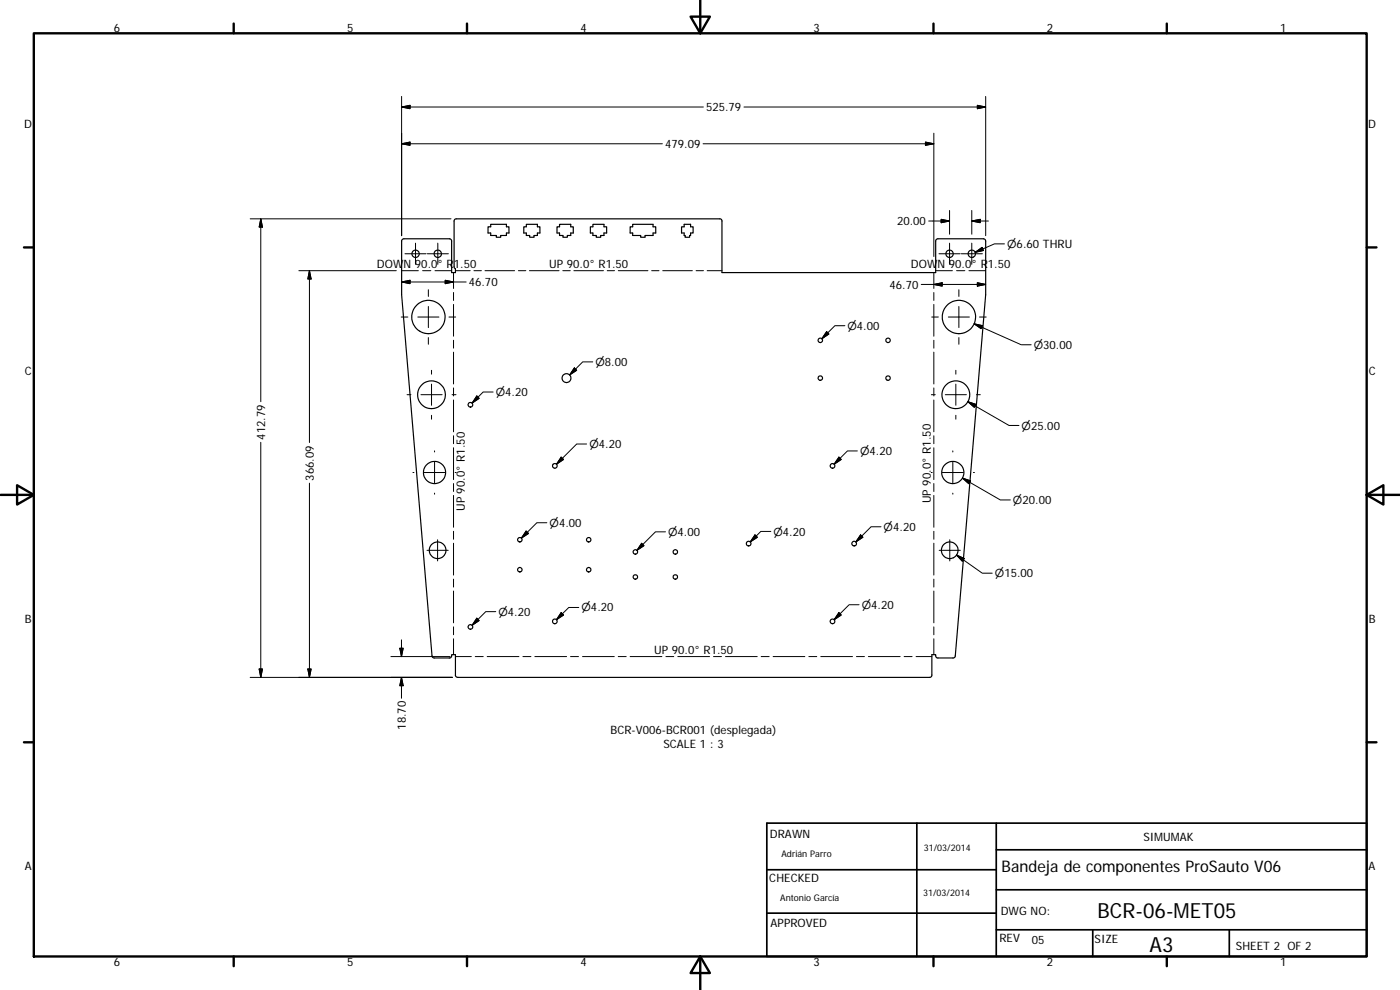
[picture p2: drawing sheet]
<svg xmlns="http://www.w3.org/2000/svg" width="420mm" height="297mm" viewBox="0 0 420 297" stroke-linecap="round" stroke-linejoin="round" font-family="sans-serif">
<g fill="none" stroke="#000" stroke-width=".36">
<path d="M120.7 71.9l.5-.3 14 .1 .3 .6v9.5h1.2v-1.2l-.4-.6v-13.7l.5-.6h79.2l.5 .1 .2 .5v15.5h64.1v-9.5l.3-.6h14.4l.3 .6v16.1l-9.2 108.8-.6 .2h-4.7l-.4-.3-.1-.7h-1.1v6.2l-.2 .4-.5 .2h-141.6l-.5-.2-.2-.3v-6.3h-1.2v.7l-.4 .3h-4.8l-.5-.2-.1-.4-9.2-108.4v-16.1zM146.5 68.1h.8v-.8h4.7v.8h.7v1.8h-.7v.8h-1.7v.5h-1.4v-.5h-1.6v-.8h-.8zM157.2 68.1h.8v-.8h3.3v.8h.7v1.8h-.7v.8h-1v.5h-1.3v-.5h-1v-.8h-.8zM167.2 68.1h.7v-.8h3.4v.8h.8v1.8h-.8v.8h-1v.5h-1.4v-.5h-1v-.8h-.7zM177.2 68.1h.7v-.8h3.4v.8h.8v1.8h-.8v.8h-1v.5h-1.4v-.5h-1v-.8h-.7zM189.1 68.1h.8v-.8h6.1v.8h.8v1.8h-.8v.8h-2.4v.5h-1.3v-.5h-2.4v-.8h-.8zM204.5 68.1h.8v-.8h2v.8h.7v1.8h-.7v.8h-.3v.5h-1.4v-.5h-.3v-.8h-.8z"/>
<circle cx="124.7" cy="76.1" r="1.1"/>
<circle cx="131.4" cy="76.1" r="1.1"/>
<circle cx="285" cy="76.1" r="1.1"/>
<circle cx="291.6" cy="76.1" r="1.1"/>
<circle cx="128.6" cy="95.1" r="5"/>
<circle cx="287.8" cy="95.1" r="5"/>
<circle cx="129.5" cy="118.4" r="4.2"/>
<circle cx="170" cy="113.5" r="1.34"/>
<circle cx="246.2" cy="113.4" r=".67"/>
<circle cx="246.2" cy="102.1" r=".67"/>
<circle cx="266.5" cy="102.1" r=".67"/>
<circle cx="266.5" cy="113.4" r=".67"/>
<circle cx="286.9" cy="118.4" r="4.2"/>
<circle cx="141.2" cy="121.5" r=".7"/>
<circle cx="166.5" cy="139.8" r=".7"/>
<circle cx="249.9" cy="139.8" r=".7"/>
<circle cx="130.4" cy="141.8" r="3.3"/>
<circle cx="286" cy="141.8" r="3.3"/>
<circle cx="131.3" cy="165.1" r="2.5"/>
<circle cx="156" cy="161.9" r=".66"/>
<circle cx="156" cy="170.9" r=".66"/>
<circle cx="176.7" cy="170.9" r=".66"/>
<circle cx="176.7" cy="161.9" r=".66"/>
<circle cx="190.7" cy="165.6" r=".66"/>
<circle cx="190.7" cy="173.1" r=".67"/>
<circle cx="202.7" cy="173.1" r=".68"/>
<circle cx="202.7" cy="165.6" r=".67"/>
<circle cx="224.7" cy="163.1" r=".7"/>
<circle cx="256.4" cy="163.1" r=".69"/>
<circle cx="285" cy="165.1" r="2.49"/>
<circle cx="141.2" cy="188.1" r=".69"/>
<circle cx="166.5" cy="186.4" r=".7"/>
<circle cx="249.9" cy="186.4" r=".7"/>
</g>
<g fill="none" stroke="#000" stroke-width=".3">
<path d="M120.5 28.9v41.8M120.5 32.1l2.6-.5v1zM120.5 32.1h90.6M223.3 32.1h72.5M280.3 40v37M293.3 31.6l2.5 .5-2.5 .5zM295.8 28.9v41.8M120.5 43.1l2.6-.5v1zM120.5 43.1h78.3M211 43.1h69.3M277.7 42.6l2.6 .5-2.6 .5zM75.1 65.7h60.2"/>
<path d="M78.3 65.7l.5 2.4h-1zM78.3 65.7v54.8M121.5 76.1h6.4M124.7 73v6.3M128.2 76.1h6.4M131.4 73v6.3M278.7 66.3h6.3M281.8 76.1h6.4M282.5 65.8l2.5 .5-2.5 .5zM285 63.1v7.2M285 73v6.3M288.5 76.1h6.3"/>
<path d="M291.6 63.1v7.2M291.6 73v6.3M291.6 66.3l2.6-.5v1zM291.6 66.3h5M292.7 75.7l2-1.5 .4 1zM301.4 73.2h-3l-5.7 2.5M89.7 81.2h29.2M92.9 81.2l.5 2.5h-1zM92.9 81.2v51.6M120.4 95.1h2M120.5 81.2h5M120.5 84.6l2.6-.5v1z"/>
<path d="M125.4 95.1h6.3M126.8 81.2h2.5M128.6 86.9v2M128.6 91.9v6.4M130.5 81.2h5M133.6 84.1l2.5 .5-2.5 .5zM134.7 95.1h2M136.1 81.8v4.8M136.1 87.8v2.3M136.1 91.3v9.6M136.7 81.2h4.4M139.9 84.6h-19.4"/>
<path d="M142.2 81.2h2.3M145.6 81.2h8.8M155.6 81.2h2.2M158.9 81.2h8.9M168.9 81.2h2.2M172.2 81.2h8.9M182.2 81.2h2.2M185.6 81.2h8.8M195.6 81.2h2.2M198.9 81.2h8.9M208.9 81.2h2.2M212.2 81.2h4.5"/>
<path d="M248.1 99.5l.7 .7-2.2 1.4zM253.6 97.7h-3l-4 3.9M276.5 85.3h19.3M279.6 95.1h2M280.3 81.8v4.8M280.3 87.8v2.3M280.3 91.3v9.6M280.3 85.3l2.5-.5v1.1zM280.8 81.2h5M284.6 95.1h6.3M287.1 81.2h2.4M287.8 86.9v2"/>
<path d="M287.8 91.9v6.4M290.8 81.2h5M292.3 97.2l2.5 .5-.4 .9zM292.3 97.2l14.2 6.2h3M293.3 84.8l2.5 .5-2.5 .6zM294 95.1h2M122.2 118.4h1.1M126.3 118.4h6.4M128.6 101.3v2M129.5 111.1v1.2M129.5 115.3v6.3M135.7 118.4h1.2"/>
<path d="M136.1 102.1v2.4M136.1 105.7v9.5M136.1 116.4v2.4M143.1 118.8l.7 .7-2.1 1.4zM148 117.6h-3l-3.3 3.3M172.4 110.4l.7 .7-2.1 1.4zM177.9 108.6h-3l-3.9 3.9M279.5 118.4h1.2M280.3 102.1v2.4M280.3 105.7v9.5M280.3 116.4v2.4M283.7 118.4h6.3"/>
<path d="M286.9 111.1v1.2M286.9 115.3v6.3M287.8 101.3v2M293 118.4h1.2M78.3 132.7v70.5M129.5 124.6v1.2M130.4 135.3v.3M130.4 138.6v6.3M136.1 120v9.6M136.1 130.7v2.4M136.1 134.3v9.6M168.4 137.2l.7 .7-2.1 1.4z"/>
<path d="M176.1 133.2h-3l-6.1 6.1M251.8 137.2l.7 .7-2.2 1.4zM257.3 135.3h-3l-4 4M280.3 120v9.6M280.3 130.7v2.4M280.3 134.3v9.6M286 135.3v.3M286 138.6v6.3M286.9 124.6v1.2M290.5 120.5l2.4 .8-.5 .9zM290.5 120.5l12.3 7.2h3M92.9 145v58.2"/>
<path d="M123.9 141.8h.3M127.2 141.8h6.4M130.4 148v.3M136.1 145.1v2.4M136.1 148.7v9.5M136.1 159.4v2.4M136.6 141.8h.3M157.9 159.3l.7 .8-2.1 1.4zM164.1 156.8h-3l-4.6 4.7M199.7 159.6h-3l-5.6 5.5M231.3 159.4h-3l-3.1 3.2M264.4 158.1h-3l-4.6 4.5"/>
<path d="M279.5 141.8h.3M280.3 145.1v2.4M280.3 148.7v9.5M280.3 159.4v2.4M282.8 141.8h6.3M286 148v.3M288.9 143.4l2.4 .9-.5 .8zM288.9 143.4l11.3 6.6h3M292.1 141.8h.3M128.2 165.1h6.3M131.3 161.9v6.4M136.1 163v9.6"/>
<path d="M136.1 173.8v2.3M136.1 177.3v9.6M192.6 163l.7 .7-2.2 1.4zM226.6 160.5l.7 .7-2.1 1.4zM258.3 160.5l.7 .7-2.2 1.4zM280.3 163v9.6M280.3 173.8v2.3M280.3 177.3v9.6M281.9 165.1h6.3M285 161.9v6.4M287.1 166.5l7.7 5.5h3M287.1 166.5l2.3 1.1-.6 .8z"/>
<path d="M117.3 197h17.8M120 194.5h1l-.5 2.5zM120.5 192v5M136.1 188.1v2.4M136.1 191.7v4.7M136.7 197h4.7M142.6 197h2.4M143.1 185.5l.7 .7-2.1 1.4zM146.2 197h9.5M148.8 183.5h-3l-4.1 4.1M156.9 197h2.4M160.5 197h9.5"/>
<path d="M168.4 183.8l.7 .7-2.1 1.4zM171.2 197h2.4M173.7 182.3h-3l-3.7 3.6M174.8 197h9.6M185.5 197h2.4M189.1 197h9.5M199.8 197h2.4M203.4 197h9.5M214.1 197h2.4M217.7 197h9.6M228.4 197h2.4M232 197h9.5"/>
<path d="M242.7 197h2.4M246.3 197h9.6M251.8 183.8l.7 .7-2.2 1.4zM257 197h2.4M257.8 181.4h-3l-4.5 4.5M260.6 197h9.5M271.3 197h2.4M274.9 197h4.8M280.3 188.1v2.4M280.3 191.7v4.7M75.1 203.2h60.7M77.8 200.7h1l-.5 2.5z"/>
<path d="M92.4 200.7h1l-.5 2.5zM120.5 203.2v6.3M120.5 203.2l.5 2.5h-1z"/>
</g>
<g fill="none" stroke="#000" stroke-width=".71">
<path d="M10.1 10h400.1v277h-400.1zM70.1 7.1v2.9M140.2 7.1v2.9M207.3 5h5.8l-2.9 5zM210.2 0v10M280.2 7.1v2.9M350.2 7.1v2.9M7.2 74.2h2.9M410.2 74.2h2.9M.2 148.5h9.9M5.1 145.6l5 2.9-5 2.9zM410.2 148.5l5-2.9v5.8z"/>
<path d="M410.2 148.5h9.9M7.2 222.7h2.9M410.2 222.7h2.9M70.1 287v2.9M140.2 287v2.9M210.2 287l2.9 5h-5.8zM210.2 287v10M280.2 287v2.9M350.2 287v2.9"/>
</g>
<path d="M230.1 247h180.1v40h-180.1zM275.2 247v40M299 255h111.2M299 247v40M230.1 274h68.9M230.1 261h68.9M299 279h111.2M299 267h111.2M327.9 279v8M368.9 279v8" fill="none" stroke="#000" stroke-width=".51"/>
<g fill="#000" stroke="#000" stroke-width=".3">
<path d="M120.5 32.1l2.6-.5v1zM293.3 31.6l2.5 .5-2.5 .5zM120.5 43.1l2.6-.5v1zM277.7 42.6l2.6 .5-2.6 .5zM78.3 65.7l.5 2.4h-1zM282.5 65.8l2.5 .5-2.5 .5zM291.6 66.3l2.6-.5v1zM292.7 75.7l2-1.5 .4 1zM92.9 81.2l.5 2.5h-1zM120.5 84.6l2.6-.5v1zM133.6 84.1l2.5 .5-2.5 .5zM248.1 99.5l.7 .7-2.2 1.4z"/>
<path d="M280.3 85.3l2.5-.5v1.1zM293.3 84.8l2.5 .5-2.5 .6zM292.3 97.2l2.5 .5-.4 .9zM143.1 118.8l.7 .7-2.1 1.4zM172.4 110.4l.7 .7-2.1 1.4zM168.4 137.2l.7 .7-2.1 1.4zM251.8 137.2l.7 .7-2.2 1.4zM290.5 120.5l2.4 .8-.5 .9zM157.9 159.3l.7 .8-2.1 1.4zM288.9 143.4l2.4 .9-.5 .8zM192.6 163l.7 .7-2.2 1.4zM226.6 160.5l.7 .7-2.1 1.4z"/>
<path d="M258.3 160.5l.7 .7-2.2 1.4zM287.1 166.5l2.3 1.1-.6 .8zM120 194.5h1l-.5 2.5zM143.1 185.5l.7 .7-2.1 1.4zM168.4 183.8l.7 .7-2.1 1.4zM251.8 183.8l.7 .7-2.2 1.4zM77.8 200.7h1l-.5 2.5zM92.4 200.7h1l-.5 2.5zM120.5 203.2l.5 2.5h-1z"/>
</g>
<g font-size="6.3">
<text x="329.4" y="275.4">BCR-06-MET05</text>
<text x="345" y="285.6">A3</text>
</g>
<text font-size="4.8" x="300.6" y="261.8">Bandeja de componentes ProSauto V06</text>
<g font-size="3.5">
<text x="34.2" y="9.6">6</text>
<text x="104.2" y="9.6">5</text>
<text x="174.2" y="9.6">4</text>
<text x="244.2" y="9.6">3</text>
<text x="314.2" y="9.6">2</text>
<text x="384.2" y="9.6">1</text>
<text x="211.9" y="33.4">525.79</text>
<text x="7.3" y="38.4">D</text>
<text x="410.6" y="38.4">D</text>
<text x="199.6" y="44.4">479.09</text>
<text x="269.2" y="67.6">20.00</text>
<text x="113.1" y="80.4">DOWN 90.0° R1.50</text>
<text x="164.8" y="80.4">UP 90.0° R1.50</text>
<text x="273.4" y="80.4">DOWN 90.0° R1.50</text>
<text x="140.7" y="85.9">46.70</text>
<text x="267" y="86.6">46.70</text>
<text x="7.4" y="112.6">C</text>
<text x="410.8" y="112.6">C</text>
<text x="79.6" y="131.9" transform="rotate(-90 79.6 131.9)">412.79</text>
<text x="94.2" y="144.2" transform="rotate(-90 94.2 144.2)">366.09</text>
<text x="139.5" y="153.4" transform="rotate(-90 139.5 153.4)">UP 90.0° R1.50</text>
<text x="279.4" y="151" transform="rotate(-90 279.4 151)">UP 90.0° R1.50</text>
<text x="7.4" y="186.9">B</text>
<text x="410.8" y="186.9">B</text>
<text x="196.3" y="196.1">UP 90.0° R1.50</text>
<text x="121.8" y="219" transform="rotate(-90 121.8 219)">18.70</text>
<text x="183.2" y="220.2">BCR-V006-BCR001 (desplegada)</text>
<text x="199.1" y="224.4">SCALE 1 : 3</text>
<text x="231.1" y="251.4">DRAWN</text>
<text x="343.2" y="252.3">SIMUMAK</text>
<text x="7.4" y="261.1">A</text>
<text x="410.8" y="261.1">A</text>
<text x="230.9" y="264.6">CHECKED</text>
<text x="300.3" y="274.5">DWG NO:</text>
<text x="231.3" y="278.2">APPROVED</text>
<text x="299.9" y="282.6">REV</text>
<text x="309.7" y="283.3">05</text>
<text x="328.5" y="283">SIZE</text>
<text x="370.9" y="285.1">SHEET 2 OF 2</text>
<text x="34.2" y="289.9">6</text>
<text x="104.2" y="289.9">5</text>
<text x="174.2" y="289.9">4</text>
<text x="244.2" y="289.9">3</text>
<text x="314.2" y="289.9">2</text>
<text x="384.2" y="289.9">1</text>
</g>
<g font-size="3.3">
<text x="302.2" y="74.4">⌀6.60 THRU</text>
<text x="254.3" y="99">⌀4.00</text>
<text x="310.2" y="104.7">⌀30.00</text>
<text x="178.7" y="109.8">⌀8.00</text>
<text x="148.8" y="118.9">⌀4.20</text>
<text x="306.6" y="128.9">⌀25.00</text>
<text x="176.9" y="134.5">⌀4.20</text>
<text x="258.1" y="136.5">⌀4.20</text>
<text x="304" y="151.2">⌀20.00</text>
<text x="164.9" y="158.1">⌀4.00</text>
<text x="200.5" y="160.8">⌀4.00</text>
<text x="232.1" y="160.7">⌀4.20</text>
<text x="265.2" y="159.3">⌀4.20</text>
<text x="298.6" y="173.2">⌀15.00</text>
<text x="149.6" y="184.7">⌀4.20</text>
<text x="174.5" y="183.5">⌀4.20</text>
<text x="258.6" y="182.7">⌀4.20</text>
</g>
<g font-size="2.7">
<text x="234.5" y="257.1">Adrián Parro</text>
<text x="277.3" y="255.2">31/03/2014</text>
<text x="277" y="268.7">31/03/2014</text>
<text x="234.2" y="270.2">Antonio García</text>
</g>
</svg>
